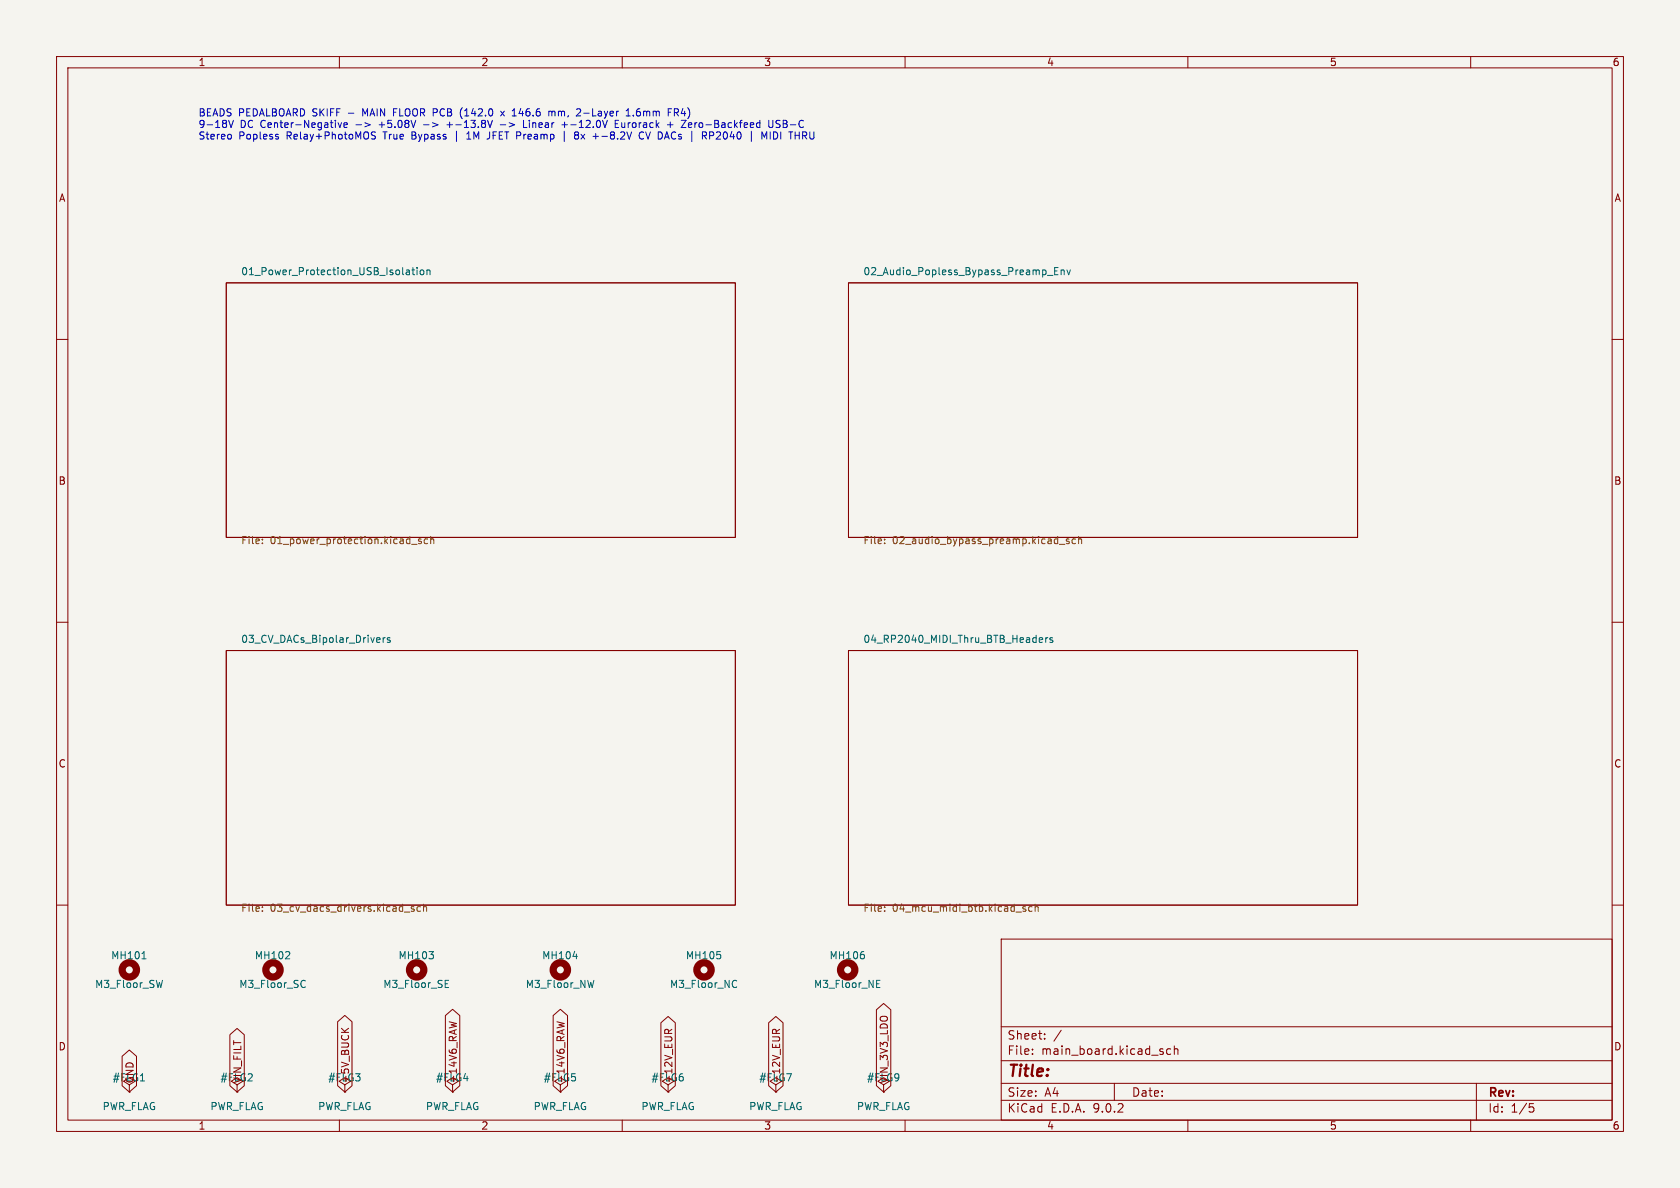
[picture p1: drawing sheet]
<svg xmlns="http://www.w3.org/2000/svg" width="297mm" height="210mm" viewBox="0 0 297 210" stroke-linecap="round" stroke-linejoin="round" font-family="sans-serif">
<path d="M0 0h297v210h-297z" fill="#f5f4ef" stroke="#f5f4ef" stroke-width=".18"/>
<g fill="none" stroke="#840000" stroke-width=".18">
<path d="M10 10h277v190h-277zM12 12h273v186h-273zM60 10v2M110 10v2M160 10v2M210 10v2M260 10v2M40 50h90v45h-90zM150 50h90v45h-90zM10 60h2M285 60h2M10 110h2"/>
<path d="M40 115h90v45h-90zM150 115h90v45h-90zM285 110h2M10 160h2M78.7 179.5l1.3-1.1 1.3 1.1v12.4l-1.3 1.1-1.3-1.1zM97.8 179.5l1.3-1.1 1.2 1.1v12.4l-1.2 1.1-1.3-1.1zM154.9 178.5l1.3-1.1 1.3 1.1v13.4l-1.3 1.1-1.3-1.1zM177 166h108v32h-108zM285 160h2M21.6 186.7l1.3-1.1 1.2 1.1v5.2l-1.2 1.1-1.3-1.1zM22.9 191.8l1-.7-1-.6-1.1 .6 1.1 .7v1.2M22.9 193h.1"/>
<path d="M40.6 182.9l1.3-1.1 1.3 1.1v9l-1.3 1.1-1.3-1.1zM41.9 191.8l1-.7-1-.6-1 .6 1 .7v1.2M41.9 193h.1M59.7 180.6l1.3-1.1 1.2 1.1v11.3l-1.2 1.1-1.3-1.1zM60 198v2M60.4 181.8l.7 .7M61 191.8l1-.7-1-.6-1.1 .6 1.1 .7v1.2M61 193h.1M61.6 181.8l-.7 .5M79.4 180.6l1.3 .3M80 191.8l1-.7-1-.6-1 .6 1 .7v1.2M80 193h.1"/>
<path d="M98.5 180.6l1.2 .3-.9 .3 .9 .2M99.1 191.8l1-.7-1-.6-1.1 .6 1.1 .7v1.2M99.1 193h.1M110 198v2M116.8 180.8l1.3-1.1 1.3 1.1v11.1l-1.3 1.1-1.3-1.1zM117.5 182.2l.3-.2h.3l.1 .2M118.1 191.8l1-.7-1-.6-1 .6 1 .7v1.2M118.1 193h.1M118.8 182l-.6 .4M135.9 180.8l1.3-1.1 1.2 1.1v11.1l-1.2 1.1-1.3-1.1zM136.6 182.7v-.5l.2-.2 .4 .1v.6M137.2 191.8l1-.7-1-.6-1.1 .6 1.1 .7v1.2"/>
<path d="M137.2 193h.1M137.8 182l-.6 .4M156.2 191.8l1-.7-1-.6-1 .6 1 .7v1.2M156.2 193h.1M160 198v2M177 194.5h108M177 191.5h108M177 187.5h108M177 181.5h108M182.5 186.3v.1M182.5 185.5v.1M184.7 183.6v.1"/>
<path d="M184.7 182.8v.1M187.6 182.1l-1.3 2M197 191.5v3M205.5 185.9l.2 .2-.2 .3M205.5 185.4l.1 .1M207 185.5l-.5-.1-.3 .3v.4l.2 .2h.6M207.6 185.5l.2-.1 .4 .1v.9M207.6 184.9v1.5M210 198v2M260 198v2M261 191.5v6.5M270.4 195.1h.7"/>
<path d="M270.5 195.7h.4l.3 .3-.2 .5-.5 .1"/>
</g>
<g fill="none" stroke="#006464" stroke-width=".18">
<path d="M72 47.7l.3 .1 .1 .8M72.4 48.5l-.4 .1M72.4 48l-.4 .1M72.8 47.7h.5M73 47.3v1.1l.3 .2M73.7 47.3v.1M73.7 47.7v.9M74.4 47.8l.3-.1 .2 .3v.3l-.2 .3-.3-.1-.1-.2zM75.5 47.8l.2-.1 .3 .1v.8M75.5 47.7v.9M185.2 48.7h.9M186.4 47.9h.5"/>
<path d="M187.1 47.3h-.7v1.3h.7M187.6 47.8l.2-.1 .3 .1v.8M187.6 47.7v.9M188.6 47.7l.3 .9 .3-.9M67.1 112.8l.1 .2-.6 .1M67.7 112.7v.9M68.1 112.7l-.4 .3M68.9 112.8l-.3-.1-.1 .2v.2l.4 .1v.3h-.4M183.8 112.8l.3-.1 .2 .3-.6 .1M183.8 113.5h.5M184.9 112.7v.9M185.2 112.7l-.3 .3"/>
<path d="M186.1 112.8l-.3-.1-.2 .2 .1 .2 .4 .1v.3h-.5M25.1 169.5h.7M28.7 173.3l-.3 1.3M50.4 169.5h.8M51.2 168.3v.5M53.6 173.3l.4 .1M54 174.4l-.4 .2M75.8 168.2h.8l-.4 .5M76.6 168.8v.6M78.7 173.9h.4M78.7 174.6h.6M78.7 173.3h.6"/>
<path d="M101.3 169.1h.8M105 173.3l-.3 1.3M127.4 168.8v.6M129.9 173.3l.3 .1M130.2 174.4l-.3 .2M152.8 168.8v.6M155 173.9h.4M155 174.6h.6M155 173.3h.6M24.8 191.1h.8"/>
</g>
<g fill="none" stroke="#725600" stroke-width=".18">
<path d="M46.4 95.3v.1M46.4 96v.1M72.8 96.2h.9M74.5 95.3h-.4l-.1 .1v.2l.5 .1v.3h-.5M75.6 95.3h-.4l-.2 .2 .1 .5h.5M76.1 95.4l.2-.1h.3l.1 .8M76.1 94.8v1.3M156.4 95.3v.1M156.4 96v.1M187.3 96.2h1M189 95.3h-.3l-.2 .1 .1 .2 .4 .1v.3h-.5M190.1 95.3h-.3l-.3 .2 .2 .5h.4"/>
<path d="M190.7 95.4l.2-.1h.3v.8M190.7 94.8v1.3M74.9 159.8v1.3M183 159.8v1.3M46.4 161v.1M46.4 160.3v.1M71.5 161.2h1M73.2 160.3h-.3l-.2 .1 .1 .2 .4 .1v.3h-.5M74.3 160.3h-.3l-.3 .2 .1 .5h.5M74.9 160.4l.2-.1h.3v.8M156.4 161v.1M156.4 160.3v.1"/>
<path d="M181.3 160.3h-.3l-.2 .1 .1 .2 .4 .1v.3h-.5M182.5 160.3h-.4l-.3 .2 .2 .5h.5M183 160.4l.2-.1h.3v.8"/>
</g>
<g fill="none" stroke="#840000" stroke-width="1.3">
<circle cx="22.9" cy="171.4" r="1.27"/>
<circle cx="48.3" cy="171.4" r="1.27"/>
<circle cx="73.7" cy="171.4" r="1.27"/>
<circle cx="99.1" cy="171.4" r="1.27"/>
<circle cx="124.5" cy="171.4" r="1.27"/>
<circle cx="149.9" cy="171.4" r="1.27"/>
</g>
<g fill="none" stroke="#0000c2" stroke-width=".18">
<path d="M81.7 19l-.2 .3M88.5 19.7l.7 .8M89.2 19.7l-.7 .8M97 19.7v.8M97 19.8l.4-.1 .2 .1M97.6 19.8l.2-.1h.3v.8M97.6 19.8v.7M102.5 19.3l.2 .2-.1 .3-.7 .7h.8M110.7 19.6l.4-.4v1.3M118.1 19.2h.6M119.5 19.9l.4 .6M119.9 19.5l-.2-.3h-.5v1.3"/>
<path d="M119.9 19.7l-.2 .2h-.5M40.4 21.3l.4 1.2 .5-1.2M40.7 23.7l.2 .3v.3l-.2 .3M48.9 24.2h.3l.1 .2-.2 .2h-.3M48.9 23.7l.3 .1M59.8 21.7l.3 .8 .3-.8M60.8 22.1l.6-.1-.1-.2-.3-.1-.2 .2 .1 .6h.4M62.9 22.1h1M64.5 21.7l1 .4-1 .3M66.4 23.4l-.5-.1-.2 .1v.4l.5 .2 .2 .3-.3 .3-.5-.1M74.9 22.1h1M79 22.1h1"/>
<path d="M80.7 23.2v1.8M81.5 20.7l.2 .2M82.5 24.6h.7M82.5 23.7l.4-.4v1.3M86.6 23.3v.9l-.4 .4M87 21.3l-.4 1.2M88.4 22.1h1M92.6 21.3v1.2h.6M99.3 22.1h1M99.7 23.2v1.8M99.8 21.6v.9M101.8 23.9l-.2 .2v.4l.2 .1 .4-.1 .1-.2v-.2l-.3-.2"/>
<path d="M101.8 23.3l-.2 .3 .2 .3M101.8 23.9h.2M102 23.3l.3 .3-.3 .3M103.2 20h1M104.8 24.1h1M108.8 21.3v1.2h.6M108.8 21.9h.4M109.9 21.7l.1 .8M110.7 20.5h.7M112 20.4v.1M113.4 23.3a.66 .66 0 0 0-.4 .7 .66 .66 0 0 0 .5 .6l.3-.1M113.5 23.3l.3 .1"/>
<path d="M114.1 23.3l.5 1.3M118 22.1h1M118.5 21.6v.9M122.1 21.7h-.2l-.2 .2 .1 .6h.3M122.3 22l-.6 .1M125.5 23.3v1.3M125.9 23.3l.3 .3-.1 .3-.6 .1M135.1 24.2l-.4-.9v1.3M135.9 21.3v1l.3 .2h.3l.1-.2v-1M137.2 22.5h.6M137.4 23.5l-.6-.2v1.3l.6-.2M137.7 21.3h-.4l-.1 .3 .1 .2 .5 .2"/>
<path d="M141.9 24h.5M142.2 24l.4 .6"/>
</g>
<text font-size="2.8" fill="#840000" x="178" y="190.9">Title:</text>
<g font-size="2.1" fill="#840000">
<text x="178" y="184">Sheet:</text>
<text x="178" y="186.7">File:</text>
<text x="184.1" y="186.7">main_board.kicad_sch</text>
<text x="178" y="196.9">KiCad</text>
<text x="178" y="194.1">Size:</text>
<text x="184.7" y="194.1">A4</text>
<text x="185.7" y="196.9">E.D.A.</text>
<text x="193.3" y="196.9">9.0.2</text>
<text x="200" y="194.1">Date:</text>
<text x="263" y="194.3">Rev:</text>
<text x="263" y="196.9">Id:</text>
<text x="267.1" y="196.9">1/5</text>
</g>
<g font-size="1.8" fill="#840000">
<text x="35" y="11.9">1</text>
<text x="85" y="11.9">2</text>
<text x="135" y="11.9">3</text>
<text x="185" y="11.9">4</text>
<text x="235" y="11.9">5</text>
<text x="285" y="11.9">6</text>
<text x="10.3" y="35.9">A</text>
<text x="285.3" y="35.9">A</text>
<text x="10.3" y="85.9">B</text>
<text x="285.3" y="85.9">B</text>
<text x="10.3" y="135.9">C</text>
<text x="285.3" y="135.9">C</text>
<text x="10.3" y="185.9">D</text>
<text x="285.3" y="185.9">D</text>
<text x="23.8" y="191.6" transform="rotate(-90 23.8 191.6)">GND</text>
<text x="38.9" y="191.4">#FLG2</text>
<text x="42.9" y="191.6" transform="rotate(-90 42.9 191.6)">VIN_FILT</text>
<text x="57.9" y="191.4">#FLG3</text>
<text x="61.9" y="191.6" transform="rotate(-90 61.9 191.6)">+5V_BUCK</text>
<text x="77" y="191.4">#FLG4</text>
<text x="81" y="191.6" transform="rotate(-90 81 191.6)">+14V6_RAW</text>
<text x="96" y="191.4">#FLG5</text>
<text x="100" y="191.6" transform="rotate(-90 100 191.6)">-14V6_RAW</text>
<text x="115.1" y="191.4">#FLG6</text>
<text x="119.1" y="191.6" transform="rotate(-90 119.1 191.6)">+12V_EUR</text>
<text x="134.1" y="191.4">#FLG7</text>
<text x="138.1" y="191.6" transform="rotate(-90 138.1 191.6)">-12V_EUR</text>
<text x="153.2" y="191.4">#FLG9</text>
<text x="157.2" y="191.6" transform="rotate(-90 157.2 191.6)">VIN_3V3_LDO</text>
<text x="35" y="199.9">1</text>
<text x="85" y="199.9">2</text>
<text x="135" y="199.9">3</text>
<text x="185" y="199.9">4</text>
<text x="235" y="199.9">5</text>
<text x="285" y="199.9">6</text>
</g>
<g font-size="1.8" fill="#0000c2">
<text x="35" y="20.7">BEADS PEDALBOARD SKIFF</text>
<text x="35" y="22.7">9-18V</text>
<text x="42.5" y="22.7">DC Center-Negative</text>
<text x="61.8" y="20.7">-</text>
<text x="64.5" y="20.7">MAIN FLOOR PCB</text>
<text x="67.4" y="22.7">+5.08V</text>
<text x="75.5" y="22.7">-&gt;</text>
<text x="79.8" y="22.7">+-13.8V</text>
<text x="82.4" y="20.7">(142.0</text>
<text x="89.5" y="22.7">-&gt;</text>
<text x="89.8" y="20.7">x</text>
<text x="92" y="20.7">146.6</text>
<text x="93.8" y="22.7">Linear</text>
<text x="98.7" y="20.7">mm,</text>
<text x="100.8" y="22.7">+-12.0V</text>
<text x="103.8" y="20.7">2-Layer</text>
<text x="110.4" y="22.7">Eurorack</text>
<text x="112.8" y="20.7">1.6mm</text>
<text x="119.8" y="22.7">+</text>
<text x="120.4" y="20.7">FR4)</text>
<text x="122.6" y="22.7">Zero-Backfeed</text>
<text x="138.2" y="22.7">USB-C</text>
<text x="35" y="24.8">Stereo</text>
<text x="42.2" y="24.8">Popless</text>
<text x="50.8" y="24.8">Relay+PhotoMOS</text>
<text x="68.1" y="24.8">True</text>
<text x="73.2" y="24.8">Bypass</text>
<text x="83.4" y="24.8">1M</text>
<text x="87.2" y="24.8">JFET Preamp</text>
<text x="103.3" y="24.8">8x</text>
<text x="106.7" y="24.8">+-8.2V</text>
<text x="115.1" y="24.8">CV DACs |</text>
<text x="126.8" y="24.8">RP2040</text>
<text x="135.4" y="24.8">|</text>
<text x="137.8" y="24.8">MIDI</text>
<text x="142.9" y="24.8">THRU</text>
</g>
<g font-size="1.8" fill="#006464">
<text x="42.5" y="48.7">01_Power_Protection_USB_Isolation</text>
<text x="152.5" y="48.7">02_Audio_Popless_Bypass_Preamp_Env</text>
<text x="42.5" y="113.7">03_CV_DACs_Bipolar_Drivers</text>
<text x="152.5" y="113.7">04_RP2040_MIDI_Thru_BTB_Headers</text>
<text x="19.6" y="169.8">MH101</text>
<text x="45" y="169.8">MH102</text>
<text x="70.4" y="169.8">MH103</text>
<text x="95.8" y="169.8">MH104</text>
<text x="121.2" y="169.8">MH105</text>
<text x="146.6" y="169.8">MH106</text>
<text x="16.7" y="174.9">M3_Floor_SW</text>
<text x="42.2" y="174.9">M3_Floor_SC</text>
<text x="67.7" y="174.9">M3_Floor_SE</text>
<text x="92.9" y="174.9">M3_Floor_NW</text>
<text x="118.3" y="174.9">M3_Floor_NC</text>
<text x="143.8" y="174.9">M3_Floor_NE</text>
<text x="19.8" y="191.4">#FLG1</text>
<text x="18" y="196.4">PWR_FLAG</text>
<text x="37.1" y="196.4">PWR_FLAG</text>
<text x="56.1" y="196.4">PWR_FLAG</text>
<text x="75.2" y="196.4">PWR_FLAG</text>
<text x="94.2" y="196.4">PWR_FLAG</text>
<text x="113.3" y="196.4">PWR_FLAG</text>
<text x="132.3" y="196.4">PWR_FLAG</text>
<text x="151.4" y="196.4">PWR_FLAG</text>
</g>
<g font-size="1.8" fill="#725600">
<text x="42.5" y="96.3">File:</text>
<text x="47.8" y="96.3">01_power_protection.kicad_sch</text>
<text x="152.5" y="96.3">File:</text>
<text x="157.8" y="96.3">02_audio_bypass_preamp.kicad_sch</text>
<text x="42.5" y="161.3">File:</text>
<text x="47.8" y="161.3">03_cv_dacs_drivers.kicad_sch</text>
<text x="152.5" y="161.3">File:</text>
<text x="157.8" y="161.3">04_mcu_midi_btb.kicad_sch</text>
</g>
</svg>
